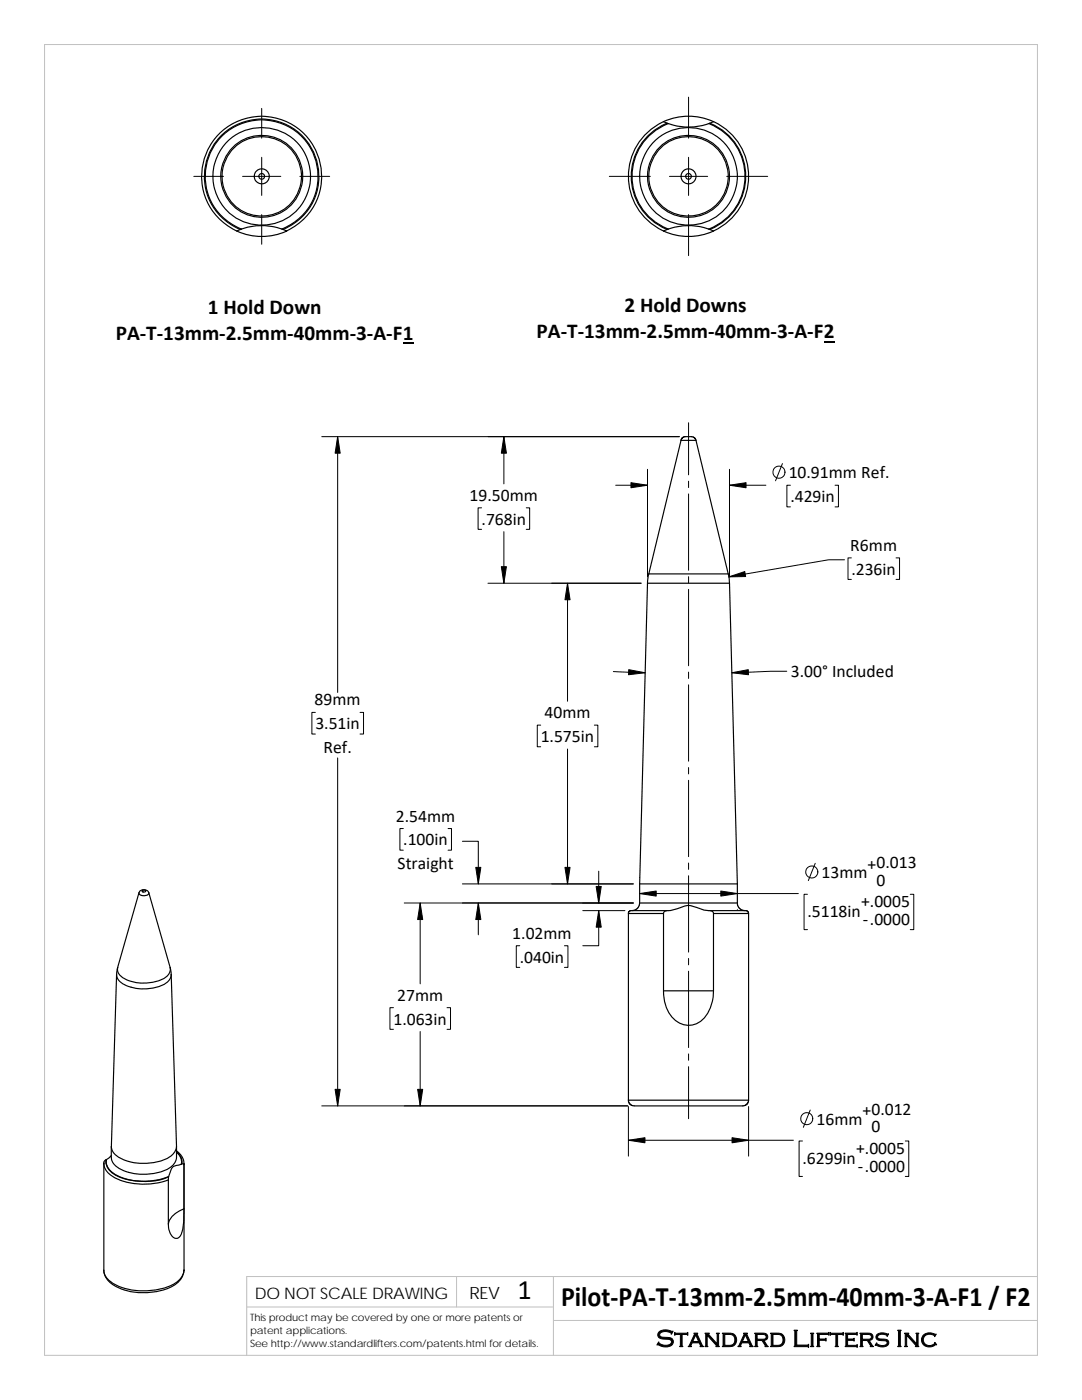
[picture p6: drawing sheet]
<svg xmlns="http://www.w3.org/2000/svg" width="216mm" height="279mm" viewBox="0 0 216 279" stroke-linecap="round" stroke-linejoin="round" font-family="sans-serif">
<path d="M8.9 8.9h198.1v261.6h-198.1zM91.1 254.8v6M110.4 254.8v15.7M207 254.8h-157.8v15.7M49.2 260.8h61.2M110.4 263.5h96.6" fill="none" stroke="#c0c0c0" stroke-width=".2"/>
<g fill="none" stroke="#000" stroke-width=".23">
<path d="M132.4 24.3a12 12 0 0 0-7 10.9 12 12 0 0 0 7 10.9M132.4 24.3a12 12 0 0 1 10 0M132.4 24.3l.7 .3M133.1 24.6a11.4 11.4 0 0 0-7.1 10.6 11.4 11.4 0 0 0 7.1 10.6M133.1 24.6l.2 .1M133.3 24.7a11.3 11.3 0 0 0-7.2 10.5 11.3 11.3 0 0 0 7.2 10.5M133.3 24.7a11.8 11.8 0 0 0 8.1 0M141.4 24.7a11.3 11.3 0 0 1 7.3 10.5 11.3 11.3 0 0 1-7.3 10.5M141.6 24.6a11.4 11.4 0 0 1 7.2 10.6 11.4 11.4 0 0 1-7.2 10.6M142.4 24.3a12 12 0 0 1 7 10.9 12 12 0 0 1-7 10.9M142.4 24.3l-1 .4M47.9 45.8a11.4 11.4 0 0 1-4.8-17.5 11.4 11.4 0 0 1 18.2 0 11.4 11.4 0 0 1-4.8 17.5"/>
<path d="M48 45.8l-.8 .3M48.2 45.7l-.2 .1M48.2 45.7a11.8 11.8 0 0 1 8.3 .1M56.2 45.7a11.3 11.3 0 0 0 5-17.3 11.3 11.3 0 0 0-18 0 11.3 11.3 0 0 0 5 17.3M56.5 45.8l.7 .3a11.9 11.9 0 0 1-10 0M57.2 46.1a12 12 0 0 0 4.4-18.3 12 12 0 0 0-18.8 0 12 12 0 0 0 4.4 18.3M132.4 46.1a11.9 11.9 0 0 0 10 0M133.1 45.8l-.7 .3M133.3 45.7a12 12 0 0 1 8.1 0M133.3 45.7l-.2 .1M141.4 45.7l.2 .1M141.6 45.8l.8 .3"/>
<path d="M135.9 87.9h3M135.9 87.9l-6.4 26.6M138.9 87.9l6.4 26.6M138.9 87.9l-.3-.5-.6-.3-1.5 .1-.4 .3-.2 .4M129.2 116.4l-1.6 63.8M129.2 116.4h16.4M129.5 114.5l-.3 1.9M129.5 114.5h15.8M145.3 114.5l.3 1.9M145.6 116.4l1.5 60M27.7 178.2a1.08 1.08 0 0 0 1 .6 1.08 1.08 0 0 0 1-.6M27.7 178.2l-4.2 14.9"/>
<path d="M27.7 178.2a1.08 1.08 0 0 1 1-.7 1.08 1.08 0 0 1 1 .7M28.4 177.7a.36 .36 0 0 1 .4-.1 .36 .36 0 0 1 .2 .3 .36 .36 0 0 1-.4 .2 .36 .36 0 0 1-.2-.4zM29.7 178.2l4.3 14.9M127.6 176.4h19.5M147.1 176.4v3.8M23.3 194.5l-1.1 34.3a2.68 2.68 0 0 0 1.8 2.3 11 11 0 0 0 9.7-.1 2.81 2.81 0 0 0 1.5-2.2l-1-34.3M23.5 193.1l-.2 1.4M34 193.1l.2 1.4M34 193.1a2 2 0 0 1-1.2 2.1 8.1 8.1 0 0 1-8.9-.6 1.65 1.65 0 0 1-.4-1.5M34.2 194.5a2.53 2.53 0 0 1-2.2 2.3 8.8 8.8 0 0 1-7.9-.8 1.95 1.95 0 0 1-.8-1.5M125.4 182.3v37.3M125.4 182.3h7"/>
<path d="M127.6 180.2v.5l-.4 .5-.5 .4-.6 .1M127.6 180.2h19.5M132.4 197.7h10M132.4 182.3a.8 .8 0 0 1 .9-.6l3-.7a3.3 3.3 0 0 1 3.1 .2l1.1 .4 1 .1a.77 .77 0 0 1 .9 .6M132.4 182.3v15.4M132.4 197.7a6.8 6.8 0 0 0 3.6 6.7 4.3 4.3 0 0 0 5.5-2.7l.5-1.2 .3-1.5 .1-1.3M133.1 181.7h-7.3l-.3 .2-.1 .4M141.6 181.7h7.3l.3 .2 .2 .4M142.4 182.3v15.4M142.4 182.3h7M147.1 180.2l.1 .6 .4 .5 .5 .4h.6M149.4 182.3v37.3"/>
<path d="M125.4 219.6l.1 .4 .3 .4 .8 .3h21.6l.9-.4 .3-.7M125.4 219.6h24M20.7 232.2v21.3M20.7 231.9a2.89 2.89 0 0 0 2 3 13.8 13.8 0 0 0 10.9 .6M21.1 231.5l-.4 .5M21.1 231.5a3.1 3.1 0 0 0 2.3 3.2 12.7 12.7 0 0 0 10.3 .1M21.3 231.4l-.2 .1M22.2 230.6l-.9 .8a2.73 2.73 0 0 0 1.5 2.9 12.7 12.7 0 0 0 10.9 .5v-.2a2.44 2.44 0 0 1 1.3-2l1.2-.3M33.6 235.5v8.8M33.6 234.9v.6M35.2 228.8v2.2a3.1 3.1 0 0 1-2.3 2.6 10.4 10.4 0 0 1-9.8-.9 2.33 2.33 0 0 1-.9-1.7v-2.2M35.2 229.9l.6 .6 .3 .7 .1 1.1"/>
<path d="M35.2 229.7l.5 .4a2.93 2.93 0 0 1 1 2M35.2 229.8l.4 .4a2.47 2.47 0 0 1 .7 2.1M36.2 232.3l.3-.1 .2 .2v-.2v21.3M20.7 253.5a4 4 0 0 0 3.1 3.3 13.9 13.9 0 0 0 11.2-.7 3.4 3.4 0 0 0 1.7-2.6M34.6 242.5l1-.7 1.1-.5a12.7 12.7 0 0 1-.7 5.4 .99 .99 0 0 1-1 .5 .99 .99 0 0 1-.8-.7 2.89 2.89 0 0 1 .4-4zM36.7 253.5a4.3 4.3 0 0 1-3.4 3.7 12.3 12.3 0 0 1-11.1-1 3.5 3.5 0 0 1-1.5-2.7M36.7 253.5h.1"/>
<circle cx="52.2" cy="35.2" r=".58"/>
<circle cx="52.2" cy="35.2" r="8.2"/>
<circle cx="52.2" cy="35.2" r="1.5"/>
<circle cx="52.2" cy="35.2" r="7.9"/>
<circle cx="52.2" cy="35.2" r="9.8"/>
<circle cx="137.4" cy="35.2" r="1.5"/>
<circle cx="137.4" cy="35.2" r="7.9"/>
<circle cx="137.4" cy="35.2" r="8.2"/>
<circle cx="137.4" cy="35.2" r="9.8"/>
<circle cx="137.4" cy="35.2" r=".57"/>
</g>
<g fill="none" stroke="#000" stroke-width=".2">
<path d="M137.4 19.4v8.2M38.7 35.2h5.9M48.4 35.2h7.6M52.2 21.6v6M52.2 31.4v7.6M59.8 35.2h6M121.6 35.2h8.2M133.6 35.2h7.6M137.4 31.4v7.6M145 35.2h8.2M52.2 42.8v5.9M137.4 42.8v8.2"/>
<path d="M64.2 87.1h71.4M67.4 87.1v51.1M100.5 87.1v9.5M122.9 96.8h6.3M129.2 93.7v21.4M137.4 84.4v10.4M137.4 96v1.3M137.4 98.6v15.2M145.6 93.7v21.4M145.6 96.8h7.2M156.1 92.5l-1.4 3.4M157.7 96.8h-.7v4.4h.7"/>
<path d="M166.6 96.8h.7v4.4h-.7M96.1 101.3h-.7v4.3h.7M97.4 116.4h30.5M100.5 106.1v10.3M105 101.3h.7v4.3h-.7M113.2 116.4v23.6M137.4 115.1v1.3M137.4 117.6v15.3M168.5 111.7h-3.2l-19.9 3.4M169.9 111.3h-.7v4.3h.7M178.8 111.3h.7v4.3h-.7M122.4 134l6.3 .3"/>
<path d="M137.4 134.1v1.3M137.4 136.7v15.2M157 134l-11 .3M62.9 142.2h-.7v4.3h.7M67.4 151.3v69.4M71.8 142.2h.7v4.3h-.7M107.9 144.7h-.7v4.3h.7M113.2 149.5v26.9M118.6 144.7h.7v4.3h-.7M137.4 153.2v1.3M137.4 155.7v15.3M80.5 165.4h-.7v4.3h.7"/>
<path d="M89.4 165.4h.7v4.3h-.7M92.3 167.9h3.1v8.5M92.3 176.4h34.1M119.5 173.9v6.3M127.6 178.3h31.7M127.6 175.1v.1M137.4 172.2v1.3M137.4 174.8v15.2M161.1 178.5h-.7v7h.7M162.7 172.3l-1.4 3.4M181.6 178.5h.7v7h-.7M80.7 180.2h45.7"/>
<path d="M83.8 180.2v16.1M95.4 180.2v6.4M103.7 188.7h-.7v4.4h.7M112.6 188.7h.7v4.4h-.7M116.3 181.7h8.4M119.5 181.7v7h-3.2M137.4 191.3v1.3M137.4 193.8v15.3M147.1 181.5h.1M78.5 201.1h-.7v4.3h.7M83.8 205.9v14.8M89.2 201.1h.7v4.3h-.7"/>
<path d="M137.4 210.3v1.3M137.4 212.9v10.4M64.2 220.7h61.1M125.4 220.8v9.9M125.4 227.6h32.9M149.4 220.8v9.9M160.1 227.7h-.7v7.1h.7M161.7 221.5l-1.4 3.5M180.6 227.7h.7v7.1h-.7"/>
<circle cx="155.4" cy="94.2" r="1.21"/>
<circle cx="162" cy="174" r="1.2"/>
<circle cx="161" cy="223.3" r="1.2"/>
</g>
<g fill="#000" stroke="#000" stroke-width=".2">
<path d="M67.4 87.1l.5 3.3h-1z" fill-rule="evenodd"/>
<path d="M100.5 87.1l.5 3.3h-1z" fill-rule="evenodd"/>
<path d="M125.9 96.3l3.3 .5-3.3 .5z" fill-rule="evenodd"/>
<path d="M145.6 96.8l3.3-.5v1z" fill-rule="evenodd"/>
<path d="M100 113.1h1l-.5 3.3z" fill-rule="evenodd"/>
<path d="M113.2 116.4l.5 3.3h-1z" fill-rule="evenodd"/>
<path d="M145.4 115.1l3.2-1 .2 1z" fill-rule="evenodd"/>
<path d="M125.5 133.6l3.2 .7-3.3 .4z" fill-rule="evenodd"/>
<path d="M146 134.3l3.3-.7 .1 1.1z" fill-rule="evenodd"/>
<path d="M94.9 173.1h1l-.5 3.3z" fill-rule="evenodd"/>
<path d="M112.7 173.1h1l-.5 3.3z" fill-rule="evenodd"/>
<path d="M127.6 178.3l3.3-.5v1z" fill-rule="evenodd"/>
<path d="M143.8 177.8l3.3 .5-3.3 .5z" fill-rule="evenodd"/>
<path d="M83.8 180.2l.5 3.3h-1z" fill-rule="evenodd"/>
<path d="M95.4 180.2l.5 3.3h-1z" fill-rule="evenodd"/>
<path d="M119 176.9h1l-.5 3.3z" fill-rule="evenodd"/>
<path d="M119.5 181.7l.5 3.3h-1z" fill-rule="evenodd"/>
<path d="M66.9 217.4h1l-.5 3.3z" fill-rule="evenodd"/>
<path d="M83.3 217.4h1l-.5 3.3z" fill-rule="evenodd"/>
<path d="M125.4 227.6l3.3-.5v1z" fill-rule="evenodd"/>
<path d="M146.1 227.1l3.3 .5-3.3 .5z" fill-rule="evenodd"/>
</g>
<path d="M80.4 68.4h2.1M164.4 68.2h2.1" fill="none" stroke="#000" stroke-width=".28"/>
<g font-size="5.6">
<text x="103.3" y="259.2">1</text>
<text x="112" y="260.7">Pilot‐PA‐T‐13mm‐2.5mm‐40mm‐3‐A‐F1 / F2</text>
</g>
<text font-size="4.9" x="130.9" y="268.8">Standard Lifters Inc</text>
<g font-size="4.2">
<text x="41.5" y="62.6">1 Hold Down</text>
<text x="124.6" y="62.3">2 Hold Downs</text>
<text x="23.1" y="67.8">PA‐T‐13mm‐2.5mm‐40mm‐3‐A‐F1</text>
<text x="107.1" y="67.5">PA‐T‐13mm‐2.5mm‐40mm‐3‐A‐F2</text>
</g>
<g font-size="3.5">
<text x="157.4" y="95.4">10.91mm Ref.</text>
<text x="93.7" y="99.9">19.50mm</text>
<text x="157.7" y="100.2">.429in</text>
<text x="96.1" y="104.7">.768in</text>
<text x="169.7" y="109.9">R6mm</text>
<text x="169.9" y="114.7">.236in</text>
<text x="157.8" y="135.2">3.00° Included</text>
<text x="62.8" y="140.8">89mm</text>
<text x="108.6" y="143.3">40mm</text>
<text x="62.9" y="145.5">3.51in</text>
<text x="107.9" y="148.1">1.575in</text>
<text x="64.6" y="150.3">Ref.</text>
<text x="79" y="164">2.54mm</text>
<text x="79.3" y="173.5">Straight</text>
<text x="80.5" y="168.7">.100in</text>
<text x="173.1" y="173.5">+0.013</text>
<text x="163.9" y="175.2">13mm</text>
<text x="174.9" y="176.7">0</text>
<text x="161.1" y="183">.5118in</text>
<text x="171.8" y="181.1">+.0005</text>
<text x="172.2" y="184.6">‐.0000</text>
<text x="102.2" y="187.3">1.02mm</text>
<text x="103.7" y="192.1">.040in</text>
<text x="79.2" y="199.7">27mm</text>
<text x="78.5" y="204.5">1.063in</text>
<text x="162.9" y="224.5">16mm</text>
<text x="172.1" y="222.8">+0.012</text>
<text x="173.9" y="226">0</text>
<text x="160.1" y="232.3">.6299in</text>
<text x="170.8" y="230.3">+.0005</text>
<text x="171.2" y="233.8">‐.0000</text>
</g>
<text font-size="3.4" x="93.7" y="259.2">REV</text>
<text font-size="3.2" x="50.8" y="259.3">DO NOT SCALE DRAWING</text>
<g font-size="2">
<text x="49.9" y="263.7">This product may be covered by one or more patents or</text>
<text x="49.9" y="266.2">patent applications.</text>
<text x="49.9" y="268.8">See http://www.standardlifters.com/patents.html for details.</text>
</g>
</svg>
